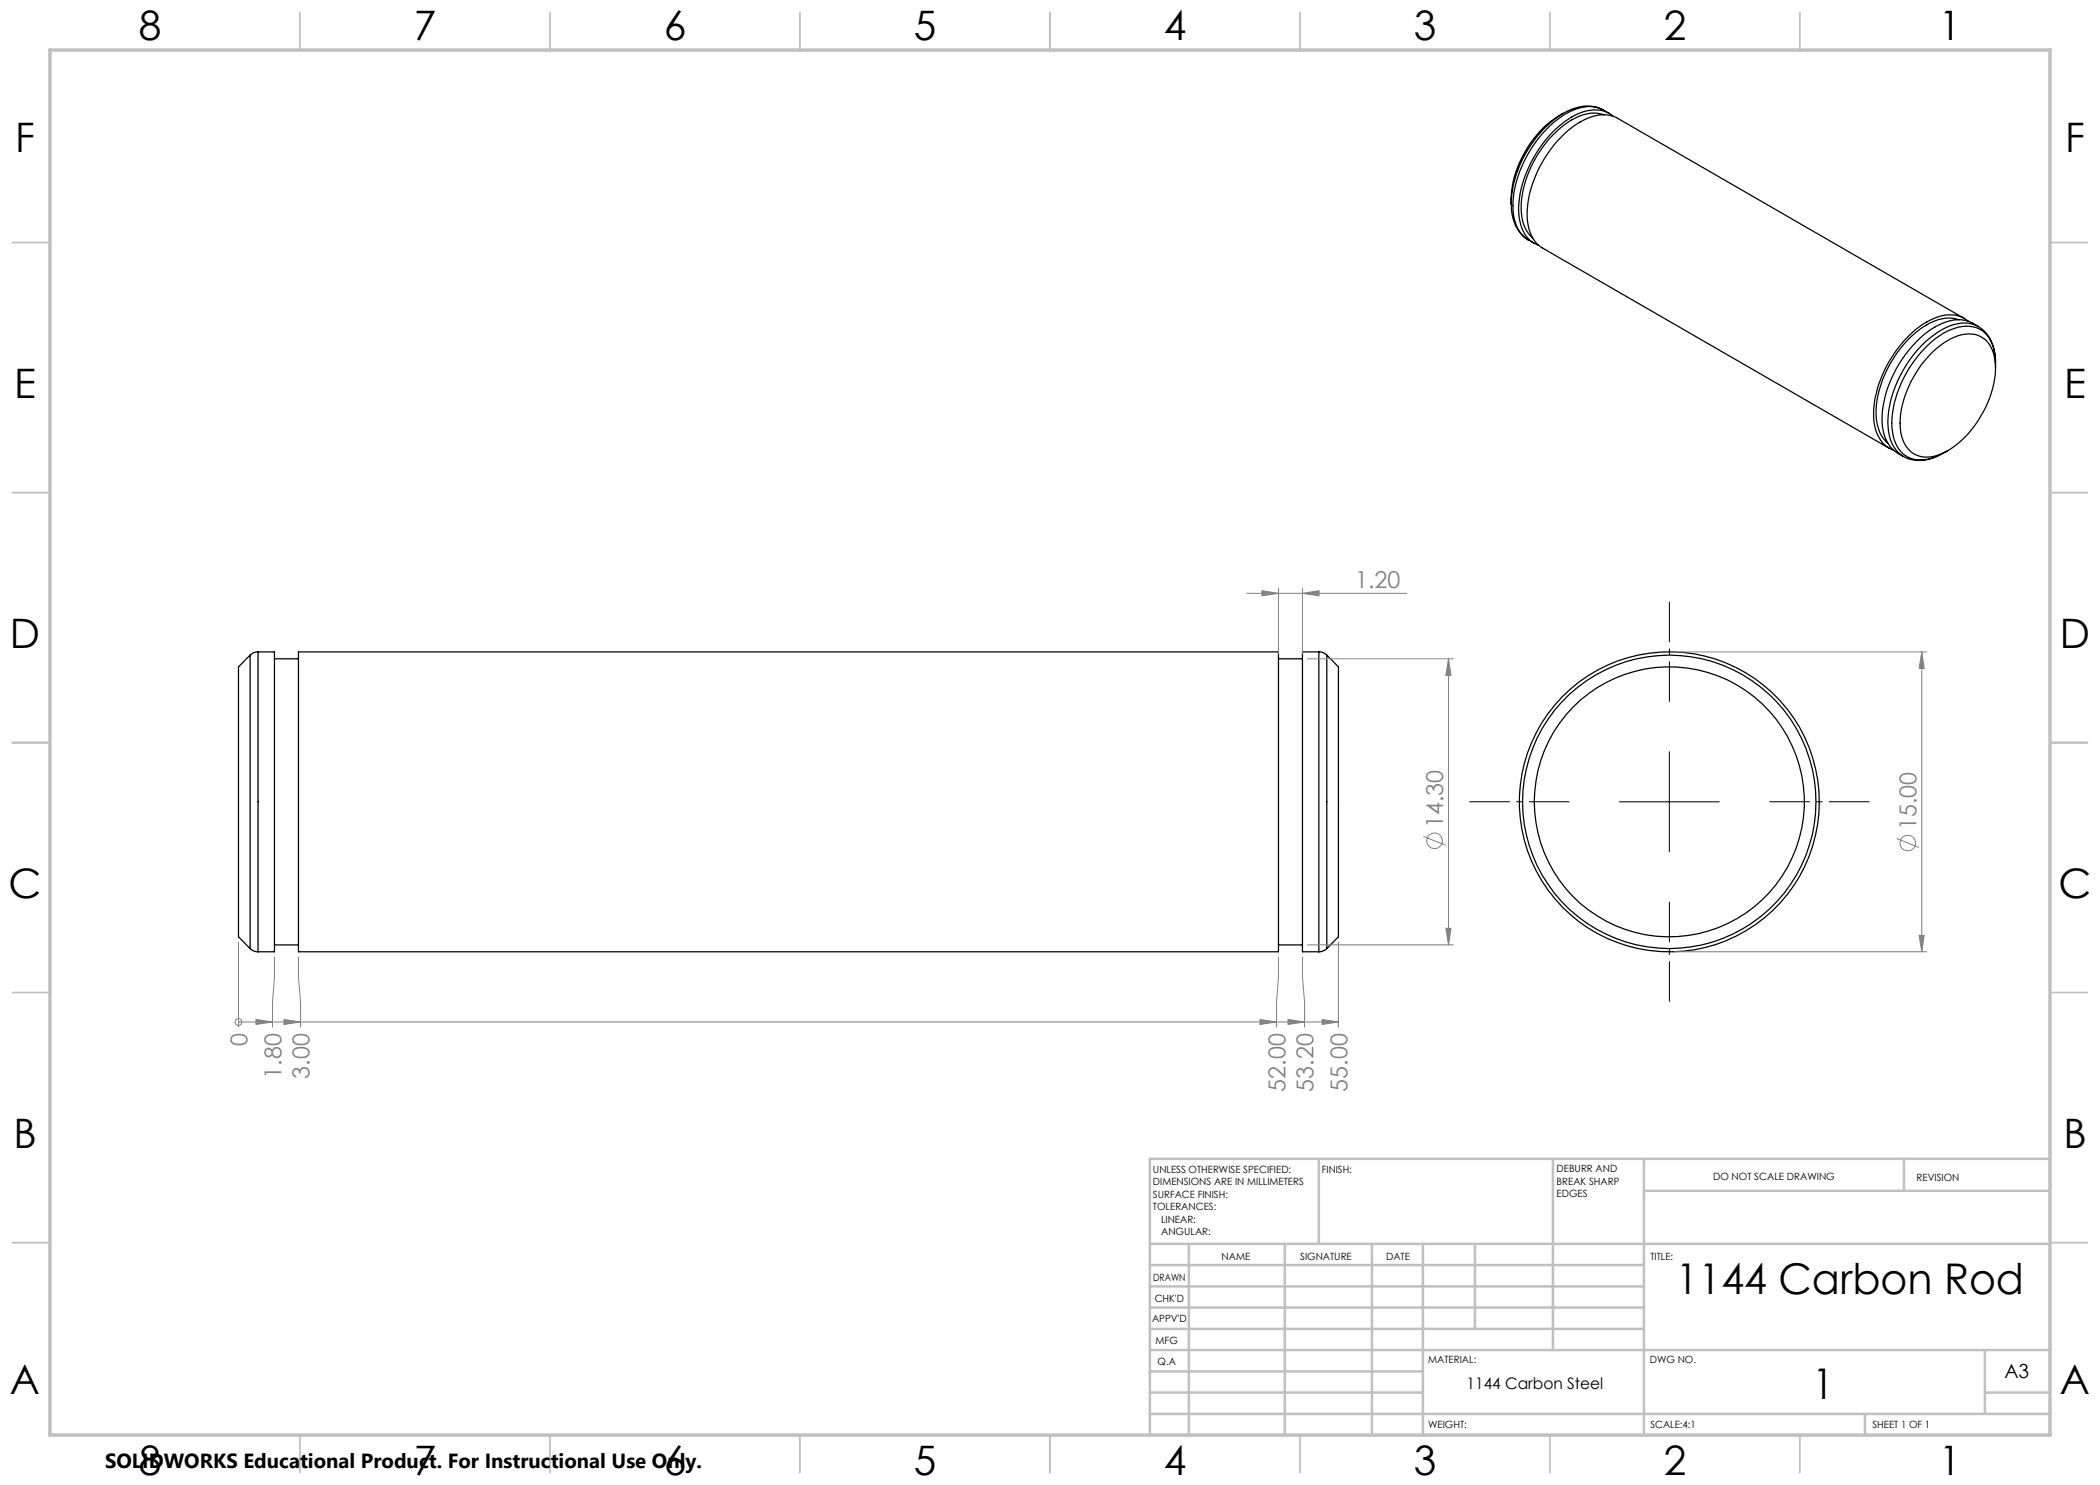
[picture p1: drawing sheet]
<svg xmlns="http://www.w3.org/2000/svg" width="420mm" height="297mm" viewBox="0 0 420 297" stroke-linecap="round" stroke-linejoin="round" font-family="sans-serif">
<g fill="none" stroke="#000" stroke-width=".25">
<path d="M312.6 22.7a20.9 20.9 0 0 0-10.3 19.3 7.5 7.5 0 0 0 3.3 5.9M313.5 22.3a22.1 22.1 0 0 0-10.5 13.6l-.5 1.9-.3 3M320.6 22a7.5 7.5 0 0 0-7.1 .2M320.6 22a7 7 0 0 0-6.8 .4 23.2 23.2 0 0 0-11.2 18.7 7.7 7.7 0 0 0 3 6.9M320.6 22l1.2 .7M320.8 23a7.4 7.4 0 0 0-6.5 1 22.2 22.2 0 0 0-10.1 17.7 7.4 7.4 0 0 0 2.4 5.9M322.6 23.2a6.6 6.6 0 0 0-7.5-.2 23.3 23.3 0 0 0-11.1 15.7 11 11 0 0 0 1.4 8.7 4.9 4.9 0 0 0 2.3 1.7M305.6 48l1.2 .6M386.5 70.4a11.5 11.5 0 0 1 7.2-3.6 5.1 5.1 0 0 1 5.2 4.8 18.4 18.4 0 0 1-3.3 12.6 15.8 15.8 0 0 1-9.1 7.1 5.1 5.1 0 0 1-6.2-4.3 17.8 17.8 0 0 1 3-12.6l1.2-1.7zM391.8 63.9a7.5 7.5 0 0 0-6.5 1.1 22.3 22.3 0 0 0-10.1 17.7 7.8 7.8 0 0 0 2.3 5.9M392.8 63.7l-69.3-40a7.3 7.3 0 0 0-7.5 .7 23.2 23.2 0 0 0-10.6 19 7.1 7.1 0 0 0 3.1 6.2l69.3 40M393.6 64.2a6.2 6.2 0 0 0-6.7-.6 20.1 20.1 0 0 0-9.3 9.1 20 20 0 0 0-2.7 12.4 6.1 6.1 0 0 0 3.8 5"/>
<path d="M395.7 65.3a7.7 7.7 0 0 1 3.4 6.9v.4M395.7 65.3a7 7 0 0 0-7.9-.3 22.5 22.5 0 0 0-9.9 11.7 15.6 15.6 0 0 0-.9 10.9l.4 .7a6.6 6.6 0 0 0 3.3 3M395.7 65.3a6.8 6.8 0 0 0-6.6 .2 22.9 22.9 0 0 0-11.2 15.6 11.8 11.8 0 0 0 .9 8.3 5.3 5.3 0 0 0 1.9 1.9M399.1 73.6a8.3 8.3 0 0 0-2.8-7.5 6.8 6.8 0 0 0-6.8 .1 22.5 22.5 0 0 0-10.4 13.6 12.9 12.9 0 0 0 .3 9.4 5.6 5.6 0 0 0 7 2.4l1.2-.4M387.5 91.2a7.6 7.6 0 0 1-6.8 .1M389.6 90.1l-2 1.1M50 131l-2.3 2.4v54l2.3 2.3M50 131v58.7M51.6 130.4a2.08 2.08 0 0 0-1.6 .6M51.6 130.4h3.3v60h-3.3M51.6 130.4v60M54.9 131.8h4.8"/>
<path d="M59.7 130.4h196v60h-196zM255.7 131.8h4.8M263.8 130.4a2.08 2.08 0 0 1 1.6 .6M263.8 130.4h-3.3v60h3.3M263.8 130.4v60M265.4 131l2.3 2.4v54l-2.3 2.3M265.4 131v58.7M50 189.7a2.5 2.5 0 0 0 1.6 .7M54.9 189h4.8M255.7 189h4.8M265.4 189.7a2.5 2.5 0 0 1-1.6 .7"/>
<circle cx="333.8" cy="160.4" r="27"/>
<circle cx="333.9" cy="160.4" r="30"/>
<circle cx="333.9" cy="160.4" r="29.3"/>
</g>
<g fill="none" stroke="#808080" stroke-width=".2">
<path d="M249.3 118.7h32M252.4 118.1l3.3 .6-3.3 .5zM255.7 117.6v13.2M260.5 118.7l3.3-.6v1.1zM260.5 117.6v13.2M261.5 131.8h29.2M289.7 131.8l.5 3.3h-1zM289.7 131.8v57.2M334.9 130.4h50.4M384.4 130.4l.4 3.3h-1zM384.4 130.4v60M284.7 167.3l4.4 1.7"/>
<path d="M379.3 167.7l4.5 1.8M47.7 188.4v17M54.9 191.4v4l-.4 5v5M59.7 191.4v4l.4 5v5M255.7 191.4v4l-.4 5v5M260.5 191.4v4l.4 5v5M261.5 189h29.2M267.7 188.4v17M289.2 185.7h1l-.5 3.3zM334.9 190.4h50.4M383.8 187.1h1l-.4 3.3zM47.7 204.4h.1"/>
<path d="M47.7 204.4h220M51.2 203.9l3.3 .5-3.3 .5zM56.8 203.9l3.3 .5-3.3 .5zM252 203.9l3.3 .5-3.3 .5zM257.6 203.9l3.3 .5-3.3 .5zM264.4 203.9l3.3 .5-3.3 .5z"/>
<circle cx="286.9" cy="168.2" r="1.56"/>
<circle cx="381.6" cy="168.6" r="1.55"/>
<circle cx="47.7" cy="204.4" r=".69"/>
</g>
<path d="M333.9 140.3v-20M313.9 160.3h-20M353.9 160.3h20M333.9 180.3v20" fill="none" stroke="#000" stroke-width=".2" stroke-dasharray="15.2 1.3 1.3 1.3" stroke-dashoffset="7.1" stroke-linecap="butt"/>
<path d="M333.9 150.4v20M323.8 160.4h20.1" fill="none" stroke="#000" stroke-width=".2"/>
<g fill="none" stroke="#c0c0c0" stroke-width=".35">
<path d="M60 2.5v7.5M110 2.5v7.5M160 2.5v7.5M210 2.5v7.5M260 2.5v7.5M310 2.5v7.5M360 2.5v7.5M2.5 48.5h7.5M410 48.5h7.5M2.5 98.5h7.5M410 98.5h7.5M2.5 148.5h7.5"/>
<path d="M410 148.5h7.5M2.5 198.5h7.5M410 198.5h7.5M2.5 248.5h7.5M410 248.5h7.5M60 287v7.5M110 287v7.5M160 287v7.5M210 287v7.5M260 287v7.5M310 287v7.5M360 287v7.5"/>
</g>
<g fill="none" stroke="#c0c0c0" stroke-width=".5">
<path d="M263.8 231.8v17M310.6 231.8v38.2M328.8 231.8v55.2M328.8 238.2h81.2M380.8 231.8v6.4M410 231.8h-180v55.2M230 248.8h180M230 257.3h98.8M230 253h98.8M237.8 248.8v38.2M257 248.8v38.2M274.4 248.8v38.2"/>
<path d="M284.6 248.8v38.2M295 248.8v17M230 265.8h98.8M230 261.5h98.8M230 278.5h54.6M230 274.3h54.6M230 270h180M397 278.5h13M397 270v12.8M230 282.8h180M373 282.8v4.2"/>
</g>
<path d="M10 10h400v277h-400z" fill="none" stroke="#c0c0c0" stroke-width=".7"/>
<g fill="#808080">
<path d="M260.5 118.7l3.3-.6v1.1zM252.4 118.1l3.3 .6-3.3 .5z"/>
<path d="M289.7 131.8l.5 3.3h-1zM289.2 185.7h1l-.5 3.3zM384.4 130.4l.4 3.3h-1zM383.8 187.1h1l-.4 3.3z"/>
<path d="M51.2 203.9l3.3 .5-3.3 .5zM56.8 203.9l3.3 .5-3.3 .5zM252 203.9l3.3 .5-3.3 .5zM257.6 203.9l3.3 .5-3.3 .5zM264.4 203.9l3.3 .5-3.3 .5z"/>
</g>
<g font-size="8.5">
<text x="335.2" y="258.8">1144 Carbon Rod</text>
<text x="362.5" y="279.7">1</text>
</g>
<g font-size="8.1">
<text x="27.7" y="8">8</text>
<text x="82.7" y="8">7</text>
<text x="132.7" y="8">6</text>
<text x="182.7" y="8">5</text>
<text x="232.7" y="8">4</text>
<text x="282.7" y="8">3</text>
<text x="332.7" y="8">2</text>
<text x="387.7" y="8">1</text>
<text x="3" y="30.4">F</text>
<text x="413" y="30.4">F</text>
<text x="2.8" y="79.6">E</text>
<text x="412.8" y="79.6">E</text>
<text x="2" y="129.6">D</text>
<text x="412" y="129.6">D</text>
<text x="1.7" y="179.6">C</text>
<text x="411.7" y="179.6">C</text>
<text x="2.7" y="229.6">B</text>
<text x="412.7" y="229.6">B</text>
<text x="2" y="278.9">A</text>
<text x="412" y="278.9">A</text>
<text x="27.7" y="295">8</text>
<text x="82.7" y="295">7</text>
<text x="132.7" y="295">6</text>
<text x="182.7" y="295">5</text>
<text x="232.7" y="295">4</text>
<text x="282.7" y="295">3</text>
<text x="332.7" y="295">2</text>
<text x="387.7" y="295">1</text>
</g>
<g font-size="4.7" fill="#808080">
<text x="271" y="117.6">1.20</text>
<text x="288.6" y="165.6" transform="rotate(-90 288.6 165.6)">14.30</text>
<text x="383.3" y="166" transform="rotate(-90 383.3 166)">15.00</text>
<text x="49.5" y="209.3" transform="rotate(-90 49.5 209.3)">0</text>
<text x="56.3" y="215.7" transform="rotate(-90 56.3 215.7)">1.80</text>
<text x="61.9" y="215.7" transform="rotate(-90 61.9 215.7)">3.00</text>
<text x="257.1" y="218.3" transform="rotate(-90 257.1 218.3)">52.00</text>
<text x="262.7" y="218.3" transform="rotate(-90 262.7 218.3)">53.20</text>
<text x="269.5" y="218.3" transform="rotate(-90 269.5 218.3)">55.00</text>
</g>
<text font-size="4.1" x="21" y="293.7">SOLIDWORKS Educational Product. For Instructional Use Only.</text>
<text font-size="3.9" x="400.9" y="275.5">A3</text>
<text font-size="3.2" x="293.3" y="277.9">1144 Carbon Steel</text>
<g font-size="2">
<text x="230.6" y="234.6">UNLESS OTHERWISE SPECIFIED:</text>
<text x="230.6" y="237.1">DIMENSIONS ARE IN MILLIMETERS</text>
<text x="230.6" y="239.6">SURFACE FINISH:</text>
<text x="264.4" y="234.6">FINISH:</text>
<text x="311.3" y="234.5">DEBURR AND</text>
<text x="311.3" y="237">BREAK SHARP</text>
<text x="311.3" y="239.5">EDGES</text>
<text x="342.6" y="236">DO NOT SCALE DRAWING</text>
<text x="383.3" y="236.2">REVISION</text>
<text x="230.6" y="242.1">TOLERANCES:</text>
<text x="232.2" y="244.6">LINEAR:</text>
<text x="232.2" y="247.1">ANGULAR:</text>
<text x="244.3" y="252">NAME</text>
<text x="260" y="251.9">SIGNATURE</text>
<text x="277.2" y="251.9">DATE</text>
<text x="330.1" y="251.9">TITLE:</text>
<text x="230.6" y="256.1">DRAWN</text>
<text x="230.9" y="260.3">CHK'D</text>
<text x="230.4" y="264.4">APPV'D</text>
<text x="231.1" y="268.8">MFG</text>
<text x="231.5" y="273">Q.A</text>
<text x="285.6" y="272.5">MATERIAL:</text>
<text x="330" y="272.5">DWG NO.</text>
<text x="285.6" y="285.5">WEIGHT:</text>
<text x="330.1" y="285.6">SCALE:4:1</text>
<text x="374.5" y="285.6">SHEET 1 OF 1</text>
</g>
</svg>
